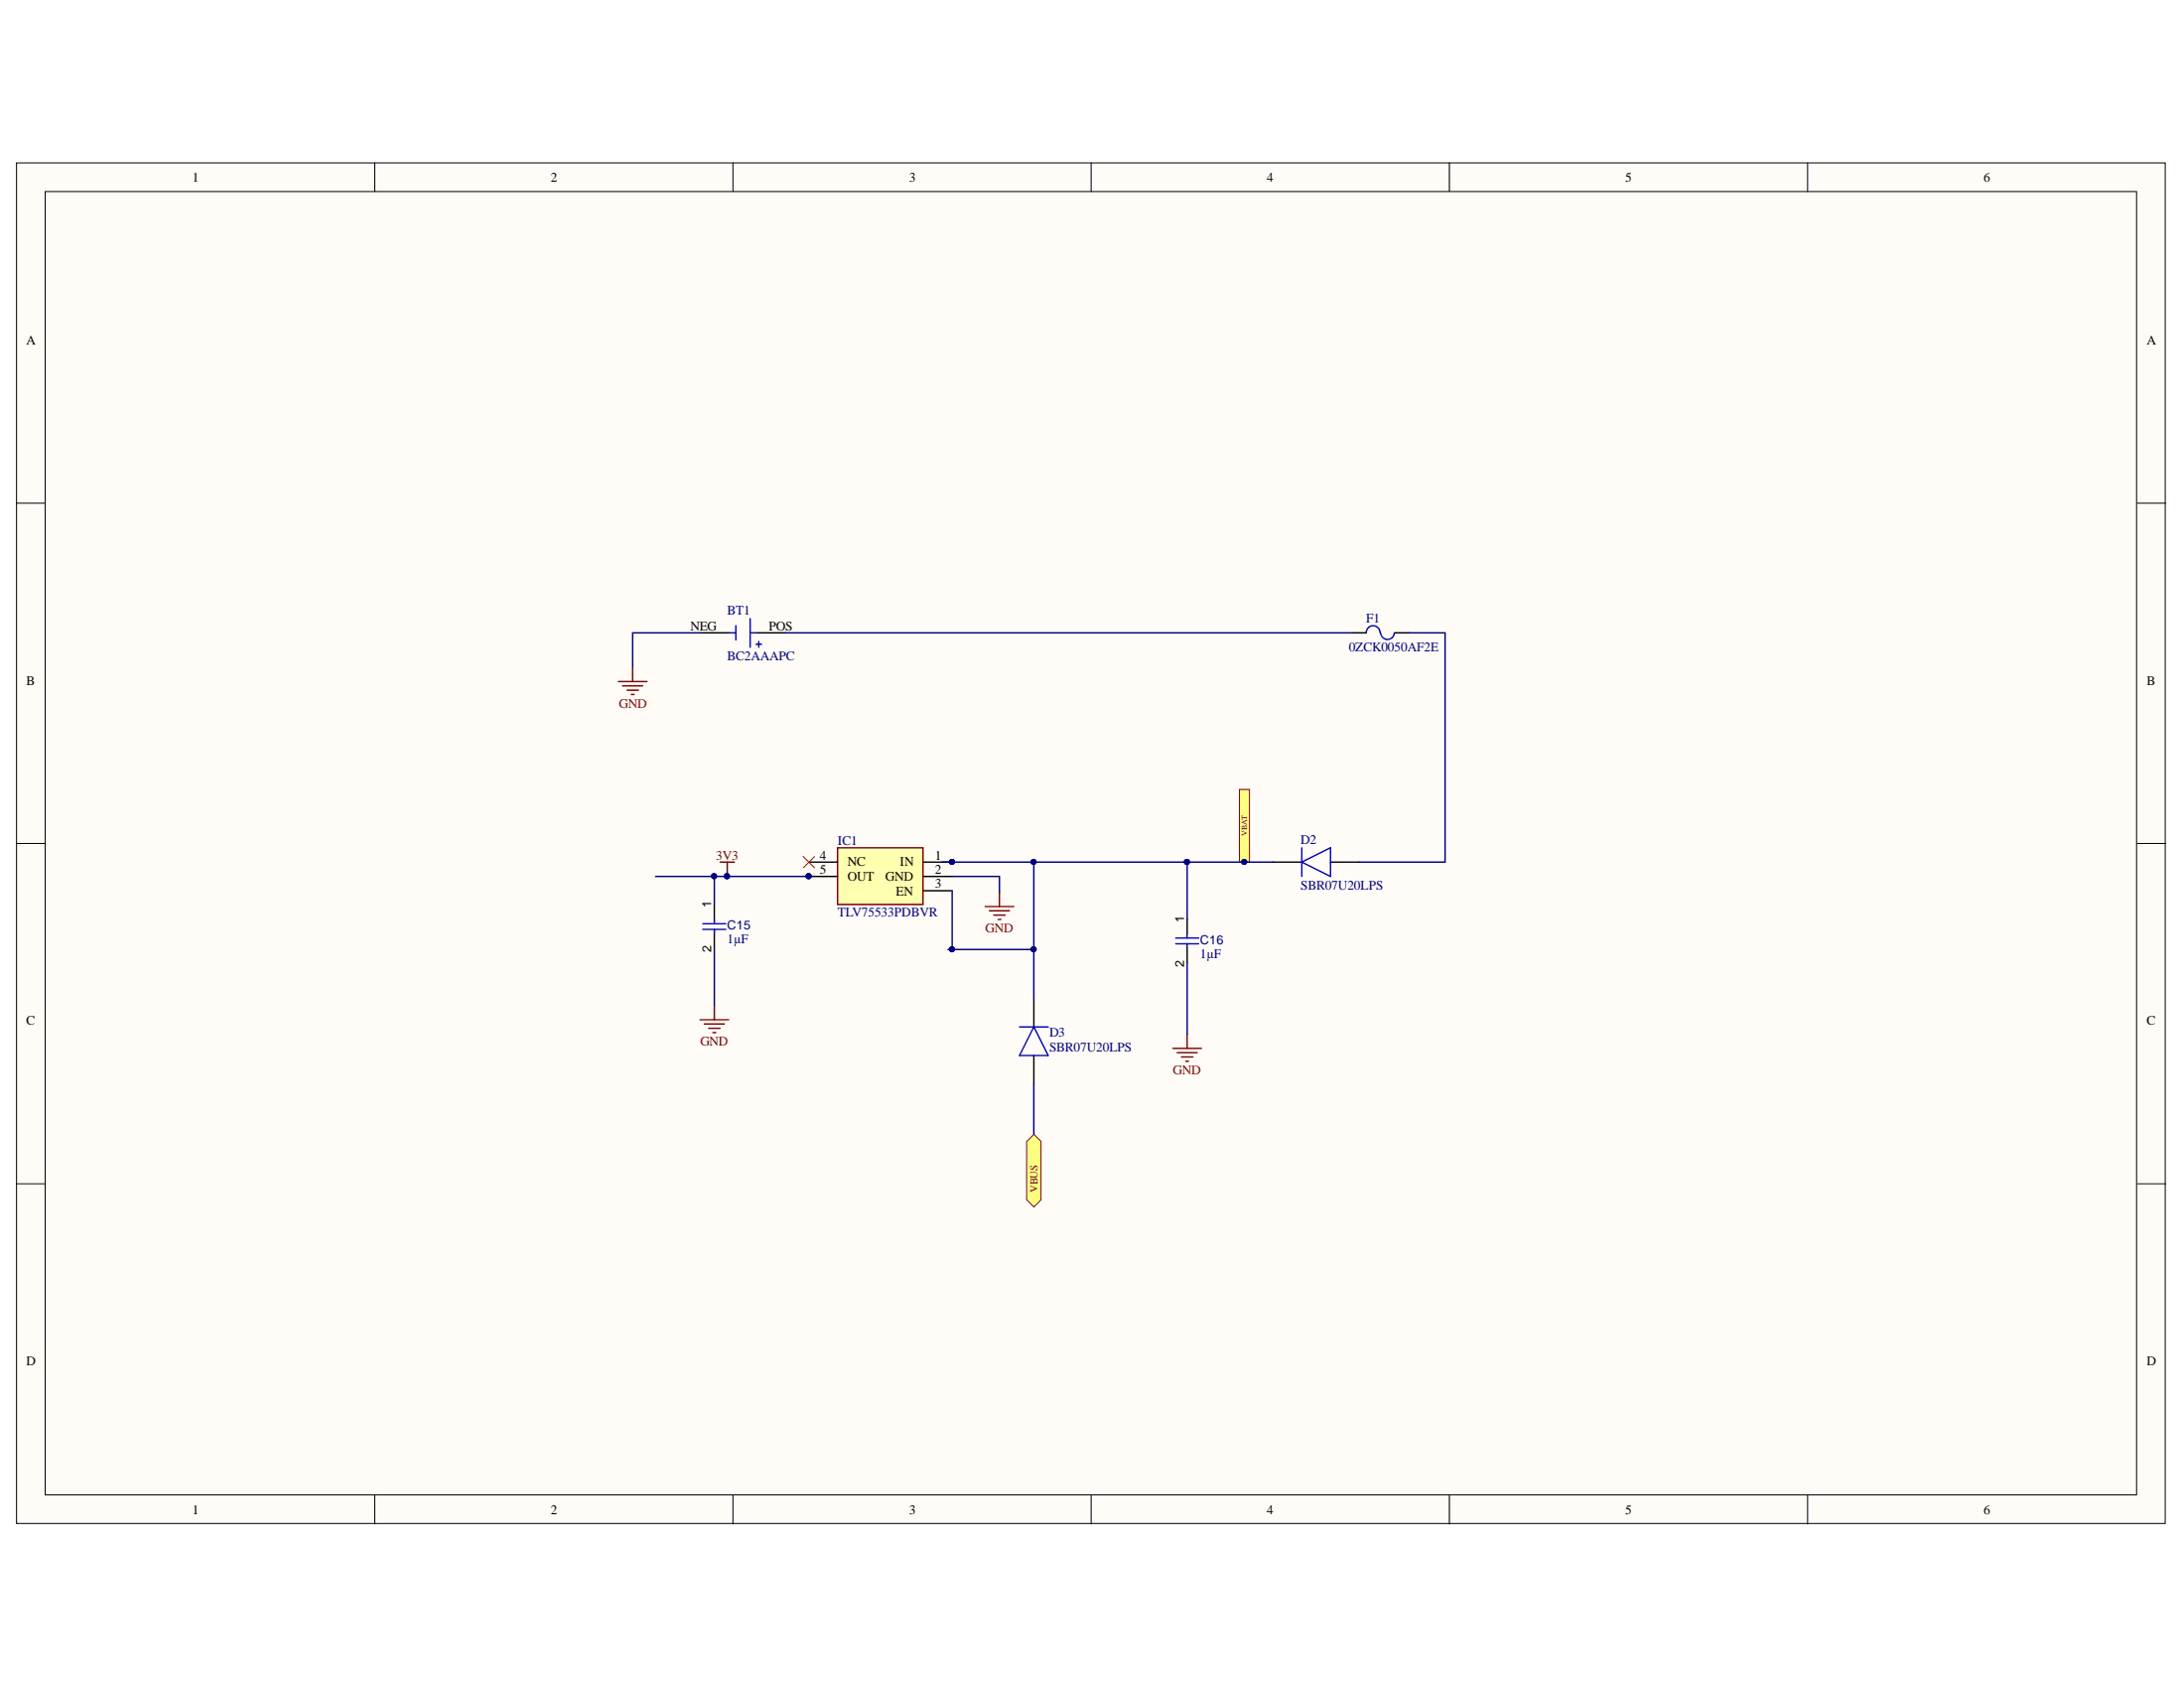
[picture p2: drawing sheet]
<svg xmlns="http://www.w3.org/2000/svg" width="279mm" height="216mm" viewBox="0 0 279 216" stroke-linecap="round" stroke-linejoin="round" font-family="sans-serif">
<g fill="#fffcf8" stroke="#000" stroke-width=".13">
<path d="M2.1 20.8h274.9v174.1h-274.9z"/>
<path d="M5.8 24.5h267.5v166.7h-267.5z"/>
</g>
<g fill="none" stroke="#000" stroke-width=".13">
<path d="M47.9 20.8v3.7M93.8 20.8v3.7M139.6 20.8v3.7M185.4 20.8v3.7M231.2 20.8v3.7M2.1 64.4h3.7M273.4 64.4h3.7M2.1 107.9h3.7M273.4 107.9h3.7M2.1 151.4h3.7M273.4 151.4h3.7M47.9 191.3v3.6"/>
<path d="M93.8 191.3v3.6M139.6 191.3v3.6M185.4 191.3v3.6M231.2 191.3v3.6"/>
</g>
<path d="M91.4 115.8v1.8M91.4 119.4v1.9M151.9 117.6v1.8M151.9 121.3v1.8" fill="none" stroke="#000" stroke-width=".18"/>
<path d="M89.9 118.9h3M89.9 118.1h3M91.4 117.6v.5M91.4 118.9v.5M150.4 120h2.9M151.9 119.4v.6M150.4 120.7h2.9M151.9 120.7v.6" fill="none" stroke="#00f" stroke-width=".18"/>
<path d="M92.1 110.3h1.9M93 110.3v1.8M89.6 130.4h3.6M90.1 131h2.6M90.7 131.5h1.4M91.2 132.1h.4M91.4 128.6v1.8M150 134.1h3.7M150.6 134.6h2.6M151.1 135.2h1.5M151.7 135.7h.4M151.9 132.3v1.8" fill="none" stroke="#800000" stroke-width=".18"/>
<circle cx="93" cy="112.1" r=".33" fill="#000080" stroke="#000080" stroke-width=".13"/>
<path d="M131.3 146l1-.9 .9 .9v7.5l-.9 .9-1-.9z" fill-rule="evenodd" fill="#ffff80" stroke="#800000" stroke-width=".13"/>
<path d="M162.9 110.3h3.6M170.2 110.3h3.7M132.3 127.7v3.6M132.3 135v3.7" fill="none" stroke="#000" stroke-width=".18"/>
<path d="M166.5 110.3l3.7-1.9v3.7zM166.5 108.4v3.7M130.4 131.3h3.7M132.3 131.3l1.8 3.7h-3.7z" fill="none" stroke="#00f" stroke-width=".18"/>
<path d="M158.6 101h1.2v9.3h-1.2z" fill-rule="evenodd" fill="#ffff80" stroke="#800000" stroke-width=".13"/>
<circle cx="159.2" cy="110.2" r=".33" fill="#000080" stroke="#000080" stroke-width=".13"/>
<path d="M96 79.1v3.7M93.2 80.9h.9M94.1 80v1.9M96 80.9h.9M96.7 82.4h.7M97.1 82v.8M176.5 80.9a.88 .88 0 0 0-.8-.9 .88 .88 0 0 0-.9 .9M178.4 80.9a.88 .88 0 0 1-.9 .9 .88 .88 0 0 1-.9-.9" fill="none" stroke="#00f" stroke-width=".18"/>
<path d="M89.6 80.9h3.6M96.9 80.9h3.6M173 80.9h1.8M178.5 80.9h1.8" fill="none" stroke="#000" stroke-width=".18"/>
<path d="M79.1 87.2h3.7M79.7 87.7h2.5M80.2 88.3h1.5M80.8 88.8h.3M80.9 85.3v1.9" fill="none" stroke="#800000" stroke-width=".18"/>
<path d="M107.1 108.4h11v7.3h-11z" fill="#ffffb0" stroke="#800000" stroke-width=".18"/>
<path d="M103.5 110.3h3.6M103.5 112.1h3.6M118.1 110.3h3.7M118.1 112.1h3.7M118.1 113.9h3.7" fill="none" stroke="#000" stroke-width=".18"/>
<g fill="#000080" stroke="#000080" stroke-width=".13">
<circle cx="121.8" cy="110.2" r=".33"/>
<circle cx="103.4" cy="112.1" r=".33"/>
<circle cx="91.3" cy="112.1" r=".33"/>
<circle cx="93" cy="112.1" r=".33"/>
<circle cx="151.8" cy="110.2" r=".33"/>
<circle cx="159.2" cy="110.2" r=".33"/>
<circle cx="121.8" cy="121.4" r=".33"/>
<circle cx="132.2" cy="110.2" r=".33"/>
<circle cx="132.2" cy="121.4" r=".33"/>
</g>
<g fill="none" stroke="#000080" stroke-width=".18">
<path d="M89.6 80.9h-8.7v4.4M100.5 80.9h72.5M180.3 80.9h4.6v29.4h-11M83.9 112.1h19.9M91.4 112.1v3.7M120.5 110.3h31.4M121.8 112.1h6.1v2M121.8 113.9v7.5M132.3 110.3v17.4M151.9 110.3h11M151.9 110.3v7.3M91.4 121.3v7.3"/>
<path d="M121.3 121.4h11M132.3 138.7v6.4M151.9 123.1v9.2"/>
</g>
<path d="M102.7 109.5l1.5 1.5M104.2 109.5l-1.5 1.5" fill="none" stroke="#f00" stroke-width=".13"/>
<path d="M126 115.9h3.7M126.6 116.5h2.5M127.1 117h1.5M127.7 117.6h.3M127.9 114.1v1.8" fill="none" stroke="#800000" stroke-width=".18"/>
<g font-size="1.7">
<text x="24.6" y="23.3">1</text>
<text x="70.5" y="23.3">2</text>
<text x="116.3" y="23.3">3</text>
<text x="162.1" y="23.3">4</text>
<text x="207.9" y="23.3">5</text>
<text x="253.8" y="23.3">6</text>
<text x="3.4" y="44.1">A</text>
<text x="274.7" y="44.1">A</text>
<text x="88.3" y="80.6">NEG</text>
<text x="98.4" y="80.6">POS</text>
<text x="3.4" y="87.6">B</text>
<text x="274.7" y="87.6">B</text>
<text x="104.9" y="109.9">4</text>
<text x="104.9" y="111.7">5</text>
<text x="108.4" y="110.8">NC</text>
<text x="108.4" y="112.6">OUT</text>
<text x="113.3" y="112.6">GND</text>
<text x="115.1" y="110.8">IN</text>
<text x="119.6" y="109.9">1</text>
<text x="119.6" y="111.7">2</text>
<text x="119.6" y="113.6">3</text>
<text x="114.6" y="114.5">EN</text>
<text x="3.4" y="131.1">C</text>
<text x="274.7" y="131.1">C</text>
<text x="3.4" y="174.6">D</text>
<text x="274.7" y="174.6">D</text>
<text x="24.6" y="193.7">1</text>
<text x="70.5" y="193.7">2</text>
<text x="116.3" y="193.7">3</text>
<text x="162.1" y="193.7">4</text>
<text x="207.9" y="193.7">5</text>
<text x="253.8" y="193.7">6</text>
</g>
<g font-size="1.7" fill="#000080">
<text x="93" y="78.6">BT1</text>
<text x="172.6" y="83.3">0ZCK0050AF2E</text>
<text x="174.8" y="79.7">F1</text>
<text x="93" y="84.4">BC2AAAPC</text>
<text x="166.4" y="107.9">D2</text>
<text x="107.2" y="108.1">IC1</text>
<text x="166.4" y="113.7">SBR07U20LPS</text>
<text x="107.2" y="117.2">TLV75533PDBVR</text>
<text x="93" y="120.7">1µF</text>
<text x="153.5" y="122.5">1µF</text>
<text x="134.2" y="132.6">D3</text>
<text x="134.2" y="134.5">SBR07U20LPS</text>
</g>
<g font-size="1.7" fill="#800000">
<text x="79.2" y="90.5">GND</text>
<text x="91.6" y="109.9">3V3</text>
<text x="126" y="119.2">GND</text>
<text x="89.6" y="133.7">GND</text>
<text x="150.1" y="137.4">GND</text>
</g>
<g font-size="1.6">
<text x="91" y="116.1" transform="rotate(-90 91 116.1)">1</text>
<text x="151.5" y="118" transform="rotate(-90 151.5 118)">1</text>
<text x="91" y="121.8" transform="rotate(-90 91 121.8)">2</text>
<text x="151.5" y="123.6" transform="rotate(-90 151.5 123.6)">2</text>
</g>
<g font-size="1.6" fill="#000080">
<text x="93" y="118.9">C15</text>
<text x="153.5" y="120.8">C16</text>
</g>
<text font-size="1.4" fill="#800000" x="132.7" y="152.6" transform="rotate(-90 132.7 152.6)">VBUS</text>
<text font-size="1" fill="#800000" x="159.5" y="106.9" transform="rotate(-90 159.5 106.9)">VBAT</text>
</svg>
